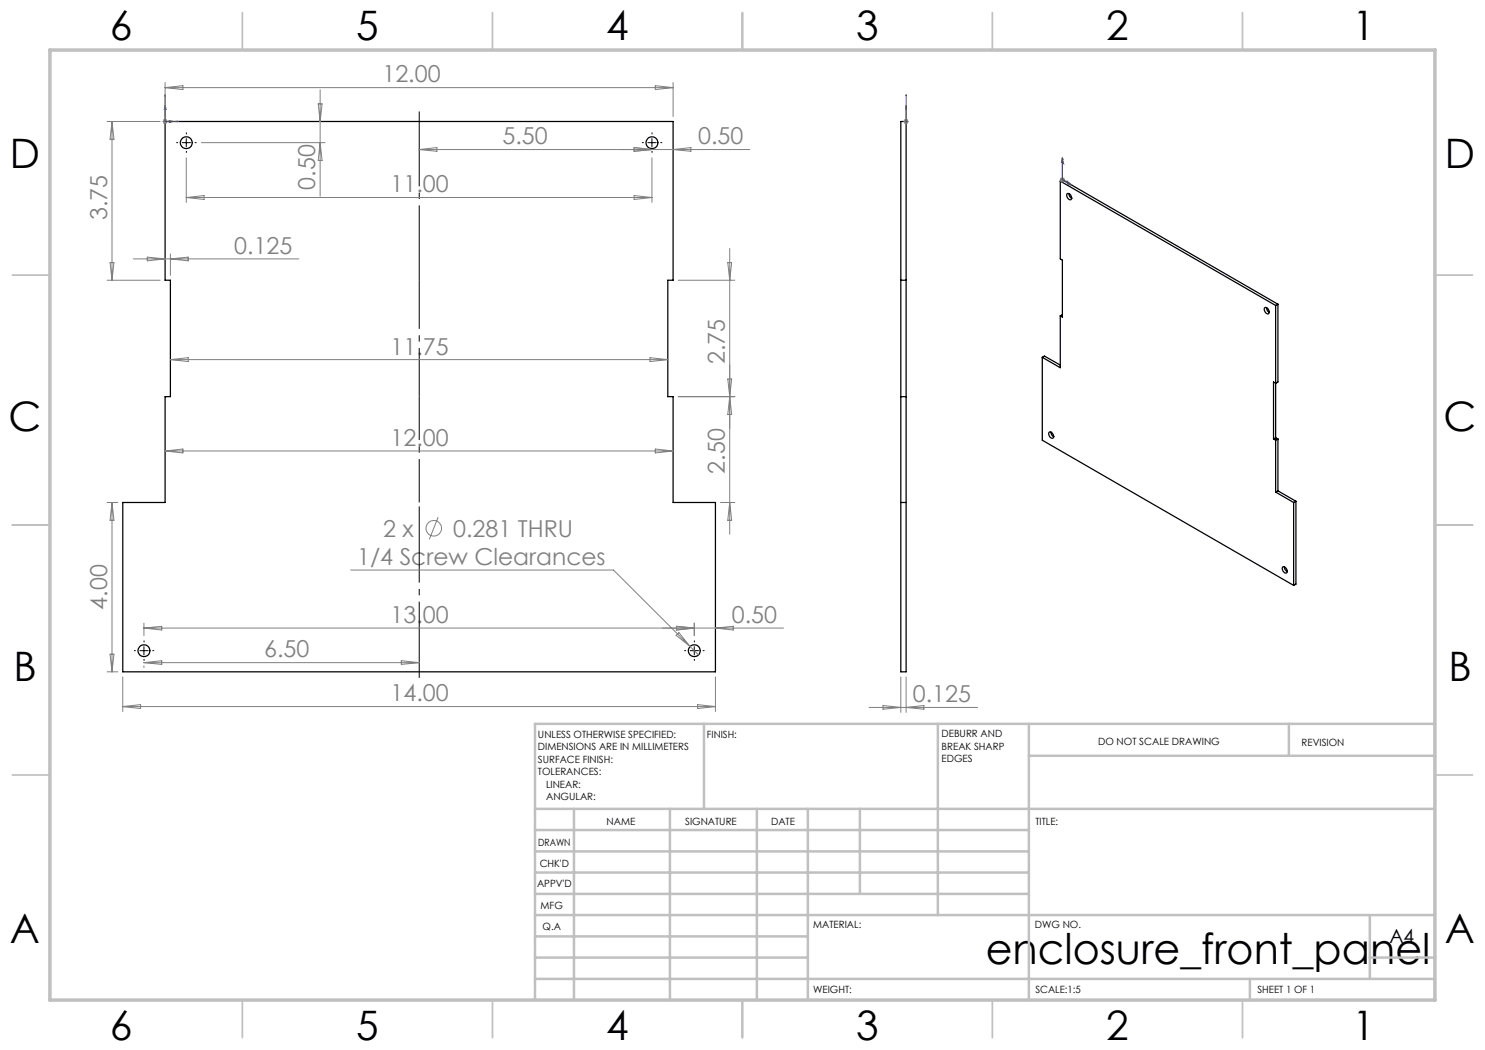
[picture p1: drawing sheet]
<svg xmlns="http://www.w3.org/2000/svg" width="297mm" height="210mm" viewBox="0 0 297 210" stroke-linecap="round" stroke-linejoin="round" font-family="sans-serif">
<g fill="none" stroke="#000" stroke-width=".25">
<path d="M33 24.3h101.6v31.7h-1v23.3h1v21.2h8.5v33.9h-118.5v-33.9h8.4v-21.2h1.1v-23.3h-1.1zM180.2 24.3h1v110.1h-1zM212.1 36.2v15.6l.4 .2v11.4l-.4-.2M212.1 36.2l43 24.9M212.1 36.2l.4-.3 43.1 24.9M213.4 38.7a.77 .77 0 0 1 .8 .4 .77 .77 0 0 1-.1 .9 .89 .89 0 0 1-.7-1.3zM213.8 38.7l.1 .5 .4 .5M180.2 56h1M180.2 79.3h1M208.5 71.5v16.5l50.2 29.1M208.5 71.5l.4-.3 3.2 1.8M212.1 63.2v10.3l-3.6-2"/>
<path d="M212.5 62.9l-.4 .3M252.9 61.6a.77 .77 0 0 1 .8 .3 .77 .77 0 0 1-.1 .9 .89 .89 0 0 1-.7-1.2zM253.3 61.5l.2 .7 .4 .3M255.1 61.1v26.5M255.6 60.8v15.6l-.5 .3-.4-.3v11.4M255.6 60.8l-.5 .3M209.8 86.5a.75 .75 0 0 1 .8 .3 .75 .75 0 0 1-.1 .9 .85 .85 0 0 1-.7-1.2zM210.2 86.4l.1 .5 .4 .5M254.7 87.8l.4 .2M255.1 88v10.4M255.1 98.4l3.6 2.1M255.1 87.6l-.4 .2"/>
<path d="M255.1 87.6l.5 .2M255.6 87.8v10.4M255.6 87.8l-.5 .2M255.6 98.2l-.5 .2M255.6 98.2l3.6 2.1M180.2 100.5h1M256.5 113.4a.75 .75 0 0 1 .8 .4 .75 .75 0 0 1-.1 .8 .85 .85 0 0 1-.7-1.2zM256.9 113.4l.1 .4 .5 .5M258.7 100.5v16.6M259.2 100.3l-.5 .2M259.2 100.3v16.5l-.5 .3"/>
<circle cx="37.3" cy="28.5" r="1.2"/>
<circle cx="130.4" cy="28.5" r="1.2"/>
<circle cx="28.8" cy="130.1" r="1.2"/>
<circle cx="138.9" cy="130.1" r="1.2"/>
</g>
<g fill="none" stroke="#808080" stroke-width=".2">
<path d="M33 16.5v6.8M33 17.5h101.6M33 17.5l3.6-.4v.8zM64 17.9v21.4M131.1 17.1l3.5 .4-3.5 .4zM134.6 16.5v6.8M21.4 24.3h10.6M22.4 24.3v31.7M22.4 24.3l.4 3.6h-.8zM32.5 24.3h1M32.7 23.9l.7 .8M33 23.8v1"/>
<path d="M33.4 23.9l-.7 .8M37.3 31.6v8.9M37.3 39.5h93.1M37.3 39.5l3.5-.4v.8zM40.3 28.5h24.7M63.6 20.8h.8l-.4 3.5zM64 28.5l.4 3.6h-.8zM83.8 29.9h66.1M83.8 29.9l3.6-.4v.8zM126.8 39.1l3.6 .4-3.6 .4zM126.8 29.5l3.6 .4-3.6 .4zM130.4 31.6v8.9"/>
<path d="M134.6 29.9l3.6-.4v.8zM180.7 24.3h1M180.9 23.9l.7 .8M181.2 23.8v1M181.6 23.9l-.7 .8M212 35.9h1M212.1 35.6l.7 .7M212.5 35.4v1M212.8 35.6l-.7 .7M21.4 56h10.6M22 52.5h.8l-.4 3.5zM26.7 51.8h33.1"/>
<path d="M29.5 51.4l3.5 .4-3.5 .4zM34.1 50.8v4.3M34.1 51.8l3.5-.4v.8zM135.6 56h11.4M145.6 52.5h.7l-.4 3.5zM145.9 49.7v57.1M34.1 71.9l3.5-.4v.8zM34.1 71.9h99.5M130 71.5l3.6 .4-3.6 .4zM135.6 79.3h11.4M145.6 75.8l.7 7.1h-.7l.7-7.1zM33 90.2l3.6-.4v.8z"/>
<path d="M33 90.2h101.6M131.1 89.8l3.5 .4-3.5 .4zM21.4 100.5h2.2M22.4 100.5l.4 3.6h-.8zM22.4 100.5v33.9M70.1 114h52.6l17 17M87.6 103.4l-1.7 4.5M144.1 100.5h2.9M145.9 100.5l.4 3.6h-.7zM21.4 134.4h2.2M22 130.8h.8l-.4 3.6zM24.6 135.4v6.9"/>
<path d="M28.8 124.6v2.5M28.8 133.2v.3M28.8 125.6h127.9M28.8 125.6l3.5-.3v.7zM28.8 132.5l3.5-.4v.8zM28.8 132.5h55M80.3 132.1l3.5 .4-3.5 .4zM135.2 127.1l.6-.6 2.2 2.8zM135.3 125.3l3.6 .3-3.6 .4zM138.9 124.6v2.5M143.1 125.6l3.5-.3v.7zM143.1 135.4v6.9"/>
<path d="M180.2 135.4v7.1M181.2 135.4v7.1M24.6 141.3h118.5M24.6 141.3l3.5-.4v.8zM139.5 140.9l3.6 .4-3.6 .4zM173.8 141.5h21.7M176.6 141.1l3.6 .4-3.6 .3zM181.2 141.5l3.6-.4v.7z"/>
<circle cx="86.7" cy="105.7" r="1.56"/>
</g>
<g fill="none" stroke="#00f" stroke-width=".2">
<path d="M33 18.9l.1 .3h-.2zM33 18.9v5.4h2.7M181.2 18.9v.3v-.3M181.2 18.9v5.4M33 21.1l.2 .8h-.4zM33.8 24.1l.8 .2-.8 .2zM35.5 24.2l.2 .1-.2 .1zM181.2 24.1v.4zM181.2 21.1v.8v-.8M181.2 24.2v.2zM181.2 24.3h.1M212.5 31.6v.2z"/>
<path d="M212.5 31.6l.2 1.2-.4-.3zM212.5 31.6v4.3l1.9 1.1M213.4 36.2l1 .8-1-.2zM214.2 36.9l.2 .1z"/>
</g>
<path d="M83.8 56v23.3" fill="none" stroke="#000" stroke-width=".2" stroke-dasharray="15.2 1.3 1.3 1.3" stroke-dashoffset="5.5" stroke-linecap="butt"/>
<path d="M83.8 56v-33.7" fill="none" stroke="#000" stroke-width=".2" stroke-dasharray="15.2 1.3 1.3 1.3" stroke-dashoffset=".3" stroke-linecap="butt"/>
<path d="M83.8 100.5v-21.2" fill="none" stroke="#000" stroke-width=".2" stroke-dasharray="15.2 1.3 1.3 1.3" stroke-dashoffset="6.6" stroke-linecap="butt"/>
<path d="M83.8 136.4v-35.9" fill="none" stroke="#000" stroke-width=".2" stroke-dasharray="15.2 1.3 1.3 1.3" stroke-dashoffset="-.8" stroke-linecap="butt"/>
<g fill="none" stroke="#000" stroke-width=".2" stroke-dasharray="15.2 1.3 1.3 1.3" stroke-linecap="butt">
<path d="M35.6 28.5h-.3M37.3 26.9v-.4M37.3 30.2v.3M38.9 28.5h.4M128.7 28.5h-.3M130.4 26.9v-.4M130.4 30.2v.3M132.1 28.5h.3M27.1 130.1h-.3M28.8 128.5v-.4M28.8 131.8v.3M30.5 130.1h.3"/>
<path d="M137.2 130.1h-.3M138.9 128.5v-.4M138.9 131.8v.3M140.5 130.1h.4"/>
</g>
<g fill="none" stroke="#c0c0c0" stroke-width=".35">
<path d="M48.5 2.5v7.5M98.5 2.5v7.5M148.5 2.5v7.5M198.5 2.5v7.5M248.5 2.5v7.5M2.5 55h7.5M287 55h7.5M2.5 105h7.5M287 105h7.5M2.5 155h7.5M287 155h7.5M48.5 200v7.5"/>
<path d="M98.5 200v7.5M148.5 200v7.5M198.5 200v7.5M248.5 200v7.5"/>
</g>
<g fill="none" stroke="#c0c0c0" stroke-width=".5">
<path d="M140.8 144.8v17M187.6 144.8v38.2M205.8 144.8v55.2M205.8 151.2h81.2M257.8 144.8v6.4M287 144.8h-180v55.2M107 161.8h180M107 178.8h98.8M107 174.5h98.8M107 170.3h98.8M107 166h98.8M114.8 161.8v38.2"/>
<path d="M134 161.8v38.2M151.4 161.8v38.2M161.6 161.8v38.2M172 161.8v17M107 195.8h180M107 191.5h54.6M107 187.3h54.6M107 183h180M250 195.8v4.2M274 191.5h13M274 183v12.8"/>
</g>
<path d="M10 10h277v190h-277z" fill="none" stroke="#c0c0c0" stroke-width=".7"/>
<path d="M36.4 28.5h1.7M37.3 27.7v1.7M129.6 28.5h1.6M130.4 27.7v1.7M28 130.1h1.6M28.8 129.3v1.7M138 130.1h1.7M138.9 129.3v1.7" fill="none" stroke="#000" stroke-width=".2"/>
<g fill="#00f">
<path d="M35.5 24.2l.2 .1-.2 .1zM33 18.9l.1 .3h-.2z"/>
<path d="M181.2 24.1v.4zM181.2 21.1v.8zM214.2 36.9l.2 .1zM212.5 31.6v.2zM213.4 36.2l1 .8-1-.2zM212.5 31.6l.2 1.2-.4-.3z"/>
<path d="M33.8 24.1l.8 .2-.8 .2zM33 21.1l.2 .8h-.4zM181.2 24.2v.2zM181.2 18.9v.3z"/>
</g>
<text font-size="8.5" x="197.1" y="192.7">enclosure_front_panel</text>
<g font-size="8.1">
<text x="22" y="8">6</text>
<text x="71.2" y="8">5</text>
<text x="121.2" y="8">4</text>
<text x="171.2" y="8">3</text>
<text x="221.2" y="8">2</text>
<text x="270.5" y="8">1</text>
<text x="2" y="33.6">D</text>
<text x="289" y="33.6">D</text>
<text x="1.7" y="86.1">C</text>
<text x="288.7" y="86.1">C</text>
<text x="2.7" y="136.1">B</text>
<text x="289.7" y="136.1">B</text>
<text x="2" y="188.6">A</text>
<text x="289" y="188.6">A</text>
<text x="22" y="208">6</text>
<text x="71.2" y="208">5</text>
<text x="121.2" y="208">4</text>
<text x="171.2" y="208">3</text>
<text x="221.2" y="208">2</text>
<text x="270.5" y="208">1</text>
</g>
<g font-size="4.7" fill="#808080">
<text x="76.5" y="16.5">12.00</text>
<text x="100.5" y="28.9">5.50</text>
<text x="139.6" y="28.9">0.50</text>
<text x="63" y="37.9" transform="rotate(-90 63 37.9)">0.50</text>
<text x="78.1" y="38.5">11.00</text>
<text x="21.4" y="44" transform="rotate(-90 21.4 44)">3.75</text>
<text x="46.9" y="50.8">0.125</text>
<text x="78.1" y="70.9">11.75</text>
<text x="145" y="72.8" transform="rotate(-90 145 72.8)">2.75</text>
<text x="78.1" y="89.2">12.00</text>
<text x="145" y="94.7" transform="rotate(-90 145 94.7)">2.50</text>
<text x="76.6" y="107.4">2 x</text>
<text x="90.6" y="107.4">0.281 THRU</text>
<text x="71.4" y="113">1/4 Screw Clearances</text>
<text x="21.4" y="121.9" transform="rotate(-90 21.4 121.9)">4.00</text>
<text x="78.1" y="124.6">13.00</text>
<text x="146.4" y="124.6">0.50</text>
<text x="52.8" y="131.5">6.50</text>
<text x="78.1" y="140.3">14.00</text>
<text x="182.6" y="140.4">0.125</text>
</g>
<text font-size="3.9" x="277.9" y="188.5">A4</text>
<g font-size="2">
<text x="107.6" y="147.6">UNLESS OTHERWISE SPECIFIED:</text>
<text x="141.4" y="147.6">FINISH:</text>
<text x="188.3" y="147.5">DEBURR AND</text>
<text x="188.3" y="150">BREAK SHARP</text>
<text x="219.6" y="149">DO NOT SCALE DRAWING</text>
<text x="260.3" y="149.2">REVISION</text>
<text x="107.6" y="150.1">DIMENSIONS ARE IN MILLIMETERS</text>
<text x="107.6" y="152.6">SURFACE FINISH:</text>
<text x="107.6" y="155.1">TOLERANCES:</text>
<text x="188.3" y="152.5">EDGES</text>
<text x="109.2" y="157.6">LINEAR:</text>
<text x="109.2" y="160.1">ANGULAR:</text>
<text x="121.3" y="165">NAME</text>
<text x="137" y="164.9">SIGNATURE</text>
<text x="154.2" y="164.9">DATE</text>
<text x="207.1" y="164.9">TITLE:</text>
<text x="107.6" y="169.1">DRAWN</text>
<text x="107.9" y="173.3">CHK'D</text>
<text x="107.4" y="177.4">APPV'D</text>
<text x="108.1" y="181.8">MFG</text>
<text x="108.5" y="186">Q.A</text>
<text x="162.6" y="185.5">MATERIAL:</text>
<text x="207" y="185.5">DWG NO.</text>
<text x="162.6" y="198.5">WEIGHT:</text>
<text x="207.1" y="198.6">SCALE:1:5</text>
<text x="251.5" y="198.6">SHEET 1 OF 1</text>
</g>
</svg>
